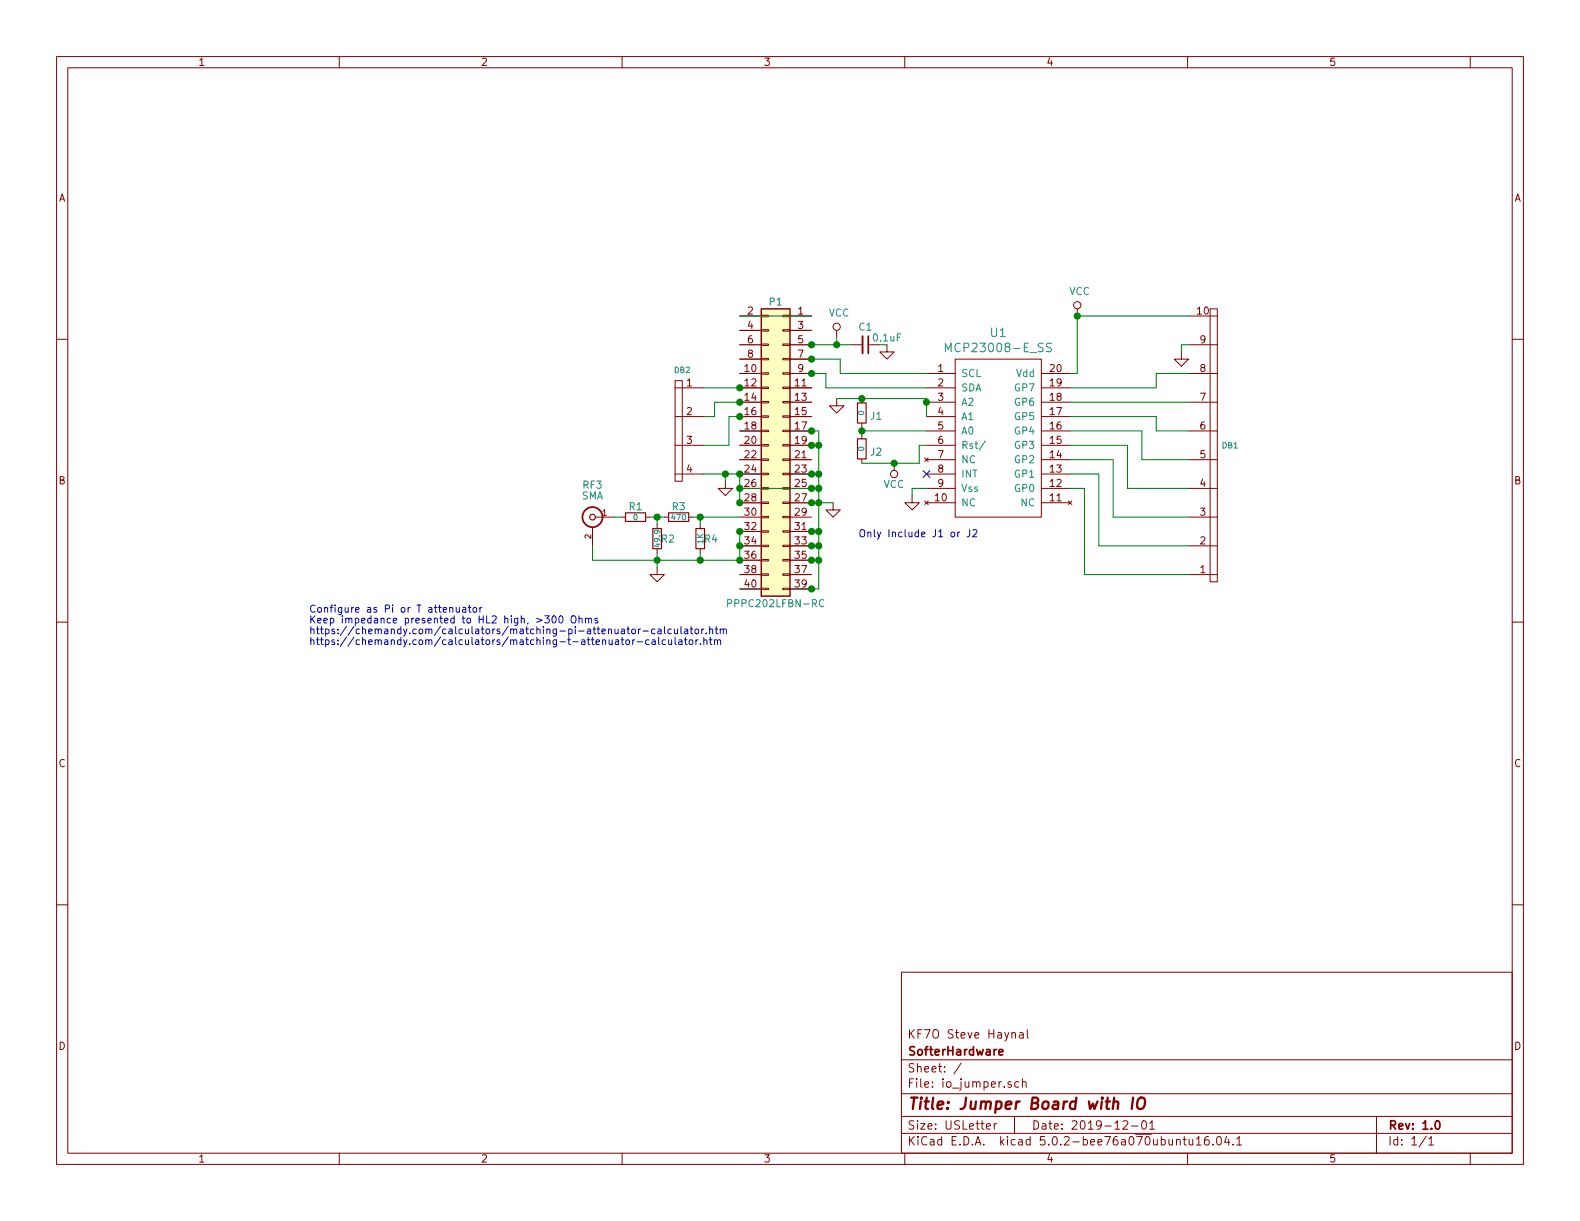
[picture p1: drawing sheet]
EESchema Schematic File Version 4
LIBS:io_jumper-cache
EELAYER 26 0
EELAYER END
$Descr USLetter 11000 8500
encoding utf-8
Sheet 1 1
Title "Jumper Board with IO"
Date "2019-12-01"
Rev "1.0"
Comp "SofterHardware"
Comment1 "KF7O Steve Haynal"
Comment2 ""
Comment3 ""
Comment4 ""
$EndDescr
$Comp
L Device:R_Small R3
U 1 1
P 4725 3600
F 0 "R3" V 4650 3600 50  0000 C CNN
F 1 "470" V 4725 3600 39  0000 C CNN
F 2 "HERMESLITE:SMD-0805" H 4725 3600 50  0001 C CNN
F 3 "~" H 4725 3600 50  0001 C CNN
	1    4725 3600
	0    1    1    0   
$EndComp
$Comp
L Device:R_Small R4
U 1 1
P 4875 3750
F 0 "R4" H 4950 3750 50  0000 C CNN
F 1 "1K" V 4875 3750 39  0000 C CNN
F 2 "HERMESLITE:SMD-0805" H 4875 3750 50  0001 C CNN
F 3 "~" H 4875 3750 50  0001 C CNN
	1    4875 3750
	1    0    0    -1  
$EndComp
$Comp
L Device:R_Small R2
U 1 1
P 4575 3750
F 0 "R2" H 4650 3750 50  0000 C CNN
F 1 "49.9" V 4575 3750 39  0000 C CNN
F 2 "HERMESLITE:SMD-0805" H 4575 3750 50  0001 C CNN
F 3 "~" H 4575 3750 50  0001 C CNN
	1    4575 3750
	1    0    0    -1  
$EndComp
$Comp
L Device:R_Small R1
U 1 1
P 4425 3600
F 0 "R1" V 4350 3600 50  0000 C CNN
F 1 "0" V 4425 3600 39  0000 C CNN
F 2 "HERMESLITE:SMD-0805" H 4425 3600 50  0001 C CNN
F 3 "~" H 4425 3600 50  0001 C CNN
	1    4425 3600
	0    1    1    0   
$EndComp
$Comp
L hermeslite:BNC RF3
U 1 1
P 4125 3600
F 0 "RF3" H 4125 3825 50  0000 C CNN
F 1 "SMA" H 4125 3750 50  0000 C CNN
F 2 "HERMESLITE:SMAEDGE" H 4125 3600 50  0001 C CNN
F 3 "" H 4125 3600 50  0000 C CNN
	1    4125 3600
	-1   0    0    -1  
$EndComp
Wire Wire Line
	5150 2300 5650 2300
Wire Wire Line
	5150 2500 5650 2500
Wire Wire Line
	5150 2600 5650 2600
Wire Wire Line
	5150 2700 5650 2700
Wire Wire Line
	5150 2800 5650 2800
Wire Wire Line
	5150 2900 5650 2900
Wire Wire Line
	5150 3000 5650 3000
Wire Wire Line
	5150 3100 5650 3100
Wire Wire Line
	5150 3200 5650 3200
Wire Wire Line
	5150 3300 5650 3300
Wire Wire Line
	5150 3500 5650 3500
Wire Wire Line
	5150 3700 5650 3700
Wire Wire Line
	5150 3800 5650 3800
Wire Wire Line
	5150 3900 5650 3900
Wire Wire Line
	5150 4000 5650 4000
Wire Wire Line
	5150 4100 5650 4100
Wire Wire Line
	5150 2400 5650 2400
$Comp
L Connector_Generic:Conn_02x20_Odd_Even P1
U 1 1
P 5450 3100
F 0 "P1" H 5500 4100 50  0000 C CNN
F 1 "PPPC202LFBN-RC" H 5500 2000 50  0000 C CNN
F 2 "HERMESLITE:Socket_Strip_Straight_2x20_Pitch2.54mm" H 5450 3100 50  0001 C CNN
F 3 "" H 5450 3100 50  0001 C CNN
	1    5450 3100
	-1   0    0    -1  
$EndComp
Wire Wire Line
	4525 3600 4575 3600
Wire Wire Line
	4825 3600 4875 3600
Wire Wire Line
	4125 3900 4125 3800
Wire Wire Line
	4575 3850 4575 3900
Connection ~ 4575 3900
Wire Wire Line
	4575 3900 4125 3900
Wire Wire Line
	4875 3850 4875 3900
Connection ~ 4875 3900
Wire Wire Line
	4875 3900 4575 3900
Wire Wire Line
	4275 3600 4325 3600
Wire Wire Line
	4575 3650 4575 3600
Connection ~ 4575 3600
Wire Wire Line
	4575 3600 4625 3600
Wire Wire Line
	4875 3650 4875 3600
Connection ~ 4875 3600
$Comp
L power:GNDS #PWR0101
U 1 1
P 4575 3950
F 0 "#PWR0101" H 4575 3700 50  0001 C CNN
F 1 "GNDS" H 4580 3777 50  0001 C CNN
F 2 "" H 4575 3950 50  0001 C CNN
F 3 "" H 4575 3950 50  0001 C CNN
	1    4575 3950
	1    0    0    -1  
$EndComp
Wire Wire Line
	4575 3900 4575 3950
Text Notes 2150 4500 0    50   ~ 0
Configure as Pi or T attenuator\nKeep impedance presented to HL2 high, >300 Ohms\nhttps://chemandy.com/calculators/matching-pi-attenuator-calculator.htm\nhttps://chemandy.com/calculators/matching-t-attenuator-calculator.htm
Wire Wire Line
	4875 3600 5150 3600
Wire Wire Line
	4875 3900 5150 3900
Connection ~ 5150 3900
Wire Wire Line
	5150 3700 5150 3800
Connection ~ 5150 3700
Connection ~ 5150 3800
Wire Wire Line
	5150 3800 5150 3900
Wire Wire Line
	5150 3500 5150 3400
Connection ~ 5150 3500
Connection ~ 5150 3400
Wire Wire Line
	5150 3400 5650 3400
Wire Wire Line
	5150 3300 5150 3400
Connection ~ 5150 3300
$Comp
L power:GNDS #PWR0107
U 1 1
P 5050 3350
F 0 "#PWR0107" H 5050 3100 50  0001 C CNN
F 1 "GNDS" H 5055 3177 50  0001 C CNN
F 2 "" H 5050 3350 50  0001 C CNN
F 3 "" H 5050 3350 50  0001 C CNN
	1    5050 3350
	1    0    0    -1  
$EndComp
Wire Wire Line
	5050 3350 5050 3300
Wire Wire Line
	5050 3300 5150 3300
Wire Wire Line
	5150 2200 5650 2200
$Comp
L power:VCC #PWR01
U 1 1
P 5825 2350
F 0 "#PWR01" H 5825 2200 50  0001 C CNN
F 1 "VCC" H 5842 2523 50  0000 C CNN
F 2 "" H 5825 2350 50  0001 C CNN
F 3 "" H 5825 2350 50  0001 C CNN
	1    5825 2350
	1    0    0    -1  
$EndComp
$Comp
L hermeslite:MCP23008-E_SS U1
U 1 1
P 6950 3000
F 0 "U1" H 6950 3687 60  0000 C CNN
F 1 "MCP23008-E_SS" H 6950 3581 60  0000 C CNN
F 2 "Package_SO:SSOP-20_5.3x7.2mm_P0.65mm" H 6950 3000 60  0001 C CNN
F 3 "" H 6950 3000 60  0000 C CNN
	1    6950 3000
	1    0    0    -1  
$EndComp
$Comp
L power:GNDS #PWR0108
U 1 1
P 5825 2775
F 0 "#PWR0108" H 5825 2525 50  0001 C CNN
F 1 "GNDS" H 5830 2602 50  0001 C CNN
F 2 "" H 5825 2775 50  0001 C CNN
F 3 "" H 5825 2775 50  0001 C CNN
	1    5825 2775
	1    0    0    -1  
$EndComp
Wire Wire Line
	5825 2400 5825 2350
$Comp
L power:VCC #PWR0102
U 1 1
P 7500 2200
F 0 "#PWR0102" H 7500 2050 50  0001 C CNN
F 1 "VCC" H 7517 2373 50  0000 C CNN
F 2 "" H 7500 2200 50  0001 C CNN
F 3 "" H 7500 2200 50  0001 C CNN
	1    7500 2200
	1    0    0    -1  
$EndComp
Wire Wire Line
	7450 2600 7500 2600
$Comp
L power:GNDS #PWR0103
U 1 1
P 6350 3450
F 0 "#PWR0103" H 6350 3200 50  0001 C CNN
F 1 "GNDS" H 6355 3277 50  0001 C CNN
F 2 "" H 6350 3450 50  0001 C CNN
F 3 "" H 6350 3450 50  0001 C CNN
	1    6350 3450
	1    0    0    -1  
$EndComp
Wire Wire Line
	6350 3450 6350 3400
Wire Wire Line
	6350 3400 6450 3400
$Comp
L Device:C_Small C1
U 1 1
P 6025 2400
F 0 "C1" V 5900 2400 50  0000 C CNN
F 1 "0.1uF" V 5975 2550 50  0000 C CNN
F 2 "HERMESLITE:SMD-0805" H 6025 2400 50  0001 C CNN
F 3 "~" H 6025 2400 50  0001 C CNN
	1    6025 2400
	0    1    1    0   
$EndComp
Wire Wire Line
	5825 2400 5925 2400
Connection ~ 5825 2400
$Comp
L power:GNDS #PWR0104
U 1 1
P 6175 2400
F 0 "#PWR0104" H 6175 2150 50  0001 C CNN
F 1 "GNDS" H 6180 2227 50  0001 C CNN
F 2 "" H 6175 2400 50  0001 C CNN
F 3 "" H 6175 2400 50  0001 C CNN
	1    6175 2400
	1    0    0    -1  
$EndComp
Wire Wire Line
	6125 2400 6175 2400
$Comp
L power:VCC #PWR0105
U 1 1
P 6225 3225
F 0 "#PWR0105" H 6225 3075 50  0001 C CNN
F 1 "VCC" H 6225 3375 50  0000 C CNN
F 2 "" H 6225 3225 50  0001 C CNN
F 3 "" H 6225 3225 50  0001 C CNN
	1    6225 3225
	-1   0    0    1   
$EndComp
Wire Wire Line
	6400 3100 6450 3100
NoConn ~ 6450 3300
$Comp
L Device:R_Small J1
U 1 1
P 6000 2875
F 0 "J1" H 5900 2900 50  0000 C CNN
F 1 "0" V 6000 2875 39  0000 C CNN
F 2 "HERMESLITE:SMD-0805" H 6000 2875 50  0001 C CNN
F 3 "~" H 6000 2875 50  0001 C CNN
	1    6000 2875
	-1   0    0    1   
$EndComp
$Comp
L Device:R_Small J2
U 1 1
P 6000 3125
F 0 "J2" H 5900 3150 50  0000 C CNN
F 1 "0" V 6000 3125 39  0000 C CNN
F 2 "HERMESLITE:SMD-0805" H 6000 3125 50  0001 C CNN
F 3 "~" H 6000 3125 50  0001 C CNN
	1    6000 3125
	-1   0    0    1   
$EndComp
Wire Wire Line
	5825 2775 6000 2775
Wire Wire Line
	6450 3000 6000 3000
Wire Wire Line
	6000 3000 6000 2975
Wire Wire Line
	6000 3025 6000 3000
Connection ~ 6000 3000
Wire Wire Line
	6000 3225 6225 3225
Wire Wire Line
	6225 3225 6400 3225
Wire Wire Line
	6400 3225 6400 3100
Connection ~ 6225 3225
Wire Wire Line
	6000 2775 6450 2775
Wire Wire Line
	6450 2775 6450 2800
Connection ~ 6000 2775
Wire Wire Line
	6450 2800 6450 2900
Connection ~ 6450 2800
$Comp
L hermeslite:IO10 DB1
U 1 1
P 8375 2700
F 0 "DB1" H 8246 3105 39  0000 R CNN
F 1 "IO10" H 8300 4100 39  0001 C CNN
F 2 "HERMESLITE:edge10_alt" H 8375 2350 60  0001 C CNN
F 3 "" H 8375 2350 60  0000 C CNN
	1    8375 2700
	-1   0    0    1   
$EndComp
Wire Wire Line
	7450 3400 7550 3400
Wire Wire Line
	7550 3400 7550 4000
Wire Wire Line
	7550 4000 8275 4000
Wire Wire Line
	7450 3300 7650 3300
Wire Wire Line
	7650 3300 7650 3800
Wire Wire Line
	7650 3800 8275 3800
Wire Wire Line
	7750 3200 7750 3600
Wire Wire Line
	7750 3600 8275 3600
Wire Wire Line
	7450 3200 7750 3200
Wire Wire Line
	7450 3100 7850 3100
Wire Wire Line
	7850 3100 7850 3400
Wire Wire Line
	7850 3400 8275 3400
Wire Wire Line
	7950 3000 7950 3200
Wire Wire Line
	7950 3200 8275 3200
Wire Wire Line
	7450 3000 7950 3000
Wire Wire Line
	7450 2900 8050 2900
Wire Wire Line
	8050 2900 8050 3000
Wire Wire Line
	8050 3000 8275 3000
Wire Wire Line
	7450 2800 8275 2800
Wire Wire Line
	7450 2700 8050 2700
Wire Wire Line
	8050 2700 8050 2600
Wire Wire Line
	8050 2600 8275 2600
Wire Wire Line
	7500 2200 7500 2600
Wire Wire Line
	8275 2200 7500 2200
Connection ~ 7500 2200
$Comp
L power:GNDS #PWR0106
U 1 1
P 8225 2450
F 0 "#PWR0106" H 8225 2200 50  0001 C CNN
F 1 "GNDS" H 8230 2277 50  0001 C CNN
F 2 "" H 8225 2450 50  0001 C CNN
F 3 "" H 8225 2450 50  0001 C CNN
	1    8225 2450
	1    0    0    -1  
$EndComp
Wire Wire Line
	8275 2400 8225 2400
Wire Wire Line
	8225 2400 8225 2450
Text Notes 5975 3750 0    50   ~ 0
Only Include J1 or J2
Wire Wire Line
	5650 2400 5825 2400
Connection ~ 5650 2400
Wire Wire Line
	5650 2600 5750 2600
Wire Wire Line
	5750 2600 5750 2700
Wire Wire Line
	5750 2700 6450 2700
Connection ~ 5650 2600
Wire Wire Line
	5650 2500 5850 2500
Wire Wire Line
	5850 2500 5850 2600
Wire Wire Line
	5850 2600 6450 2600
Connection ~ 5650 2500
Wire Wire Line
	5650 3000 5700 3000
Wire Wire Line
	5700 3000 5700 3100
Wire Wire Line
	5700 3100 5650 3100
Connection ~ 5650 3000
Connection ~ 5650 3100
Wire Wire Line
	5700 3100 5700 3300
Wire Wire Line
	5700 3500 5650 3500
Connection ~ 5700 3100
Connection ~ 5650 3500
Wire Wire Line
	5650 3300 5700 3300
Connection ~ 5650 3300
Connection ~ 5700 3300
Wire Wire Line
	5700 3300 5700 3400
Wire Wire Line
	5650 3400 5700 3400
Connection ~ 5650 3400
Connection ~ 5700 3400
Wire Wire Line
	5700 3400 5700 3500
Wire Wire Line
	5700 3500 5700 3700
Wire Wire Line
	5700 3900 5650 3900
Connection ~ 5700 3500
Connection ~ 5650 3900
Wire Wire Line
	5650 3700 5700 3700
Connection ~ 5650 3700
Connection ~ 5700 3700
Wire Wire Line
	5700 3700 5700 3800
Wire Wire Line
	5650 3800 5700 3800
Connection ~ 5650 3800
Connection ~ 5700 3800
Wire Wire Line
	5700 3800 5700 3900
Wire Wire Line
	5650 4100 5700 4100
Wire Wire Line
	5700 4100 5700 3900
Connection ~ 5650 4100
Connection ~ 5700 3900
$Comp
L power:GNDS #PWR0109
U 1 1
P 5800 3500
F 0 "#PWR0109" H 5800 3250 50  0001 C CNN
F 1 "GNDS" H 5805 3327 50  0001 C CNN
F 2 "" H 5800 3500 50  0001 C CNN
F 3 "" H 5800 3500 50  0001 C CNN
	1    5800 3500
	1    0    0    -1  
$EndComp
Wire Wire Line
	5700 3500 5800 3500
$Comp
L hermeslite:RFD4d DB2
U 1 1
P 4800 3000
F 0 "DB2" H 4750 3425 39  0000 C CNN
F 1 "RFD4d" H 4800 3500 39  0001 C CNN
F 2 "HERMESLITE:4x1" H 4800 2650 60  0001 C CNN
F 3 "" H 4800 2650 60  0000 C CNN
	1    4800 3000
	1    0    0    -1  
$EndComp
Wire Wire Line
	4900 2700 5150 2700
Connection ~ 5150 2700
Wire Wire Line
	4900 2900 4975 2900
Wire Wire Line
	4975 2800 5150 2800
Wire Wire Line
	4975 2800 4975 2900
Connection ~ 5150 2800
Wire Wire Line
	4900 3100 5075 3100
Wire Wire Line
	5075 3100 5075 2900
Wire Wire Line
	5075 2900 5150 2900
Connection ~ 5150 2900
Wire Wire Line
	4900 3300 5050 3300
Connection ~ 5050 3300
$EndSCHEMATC
